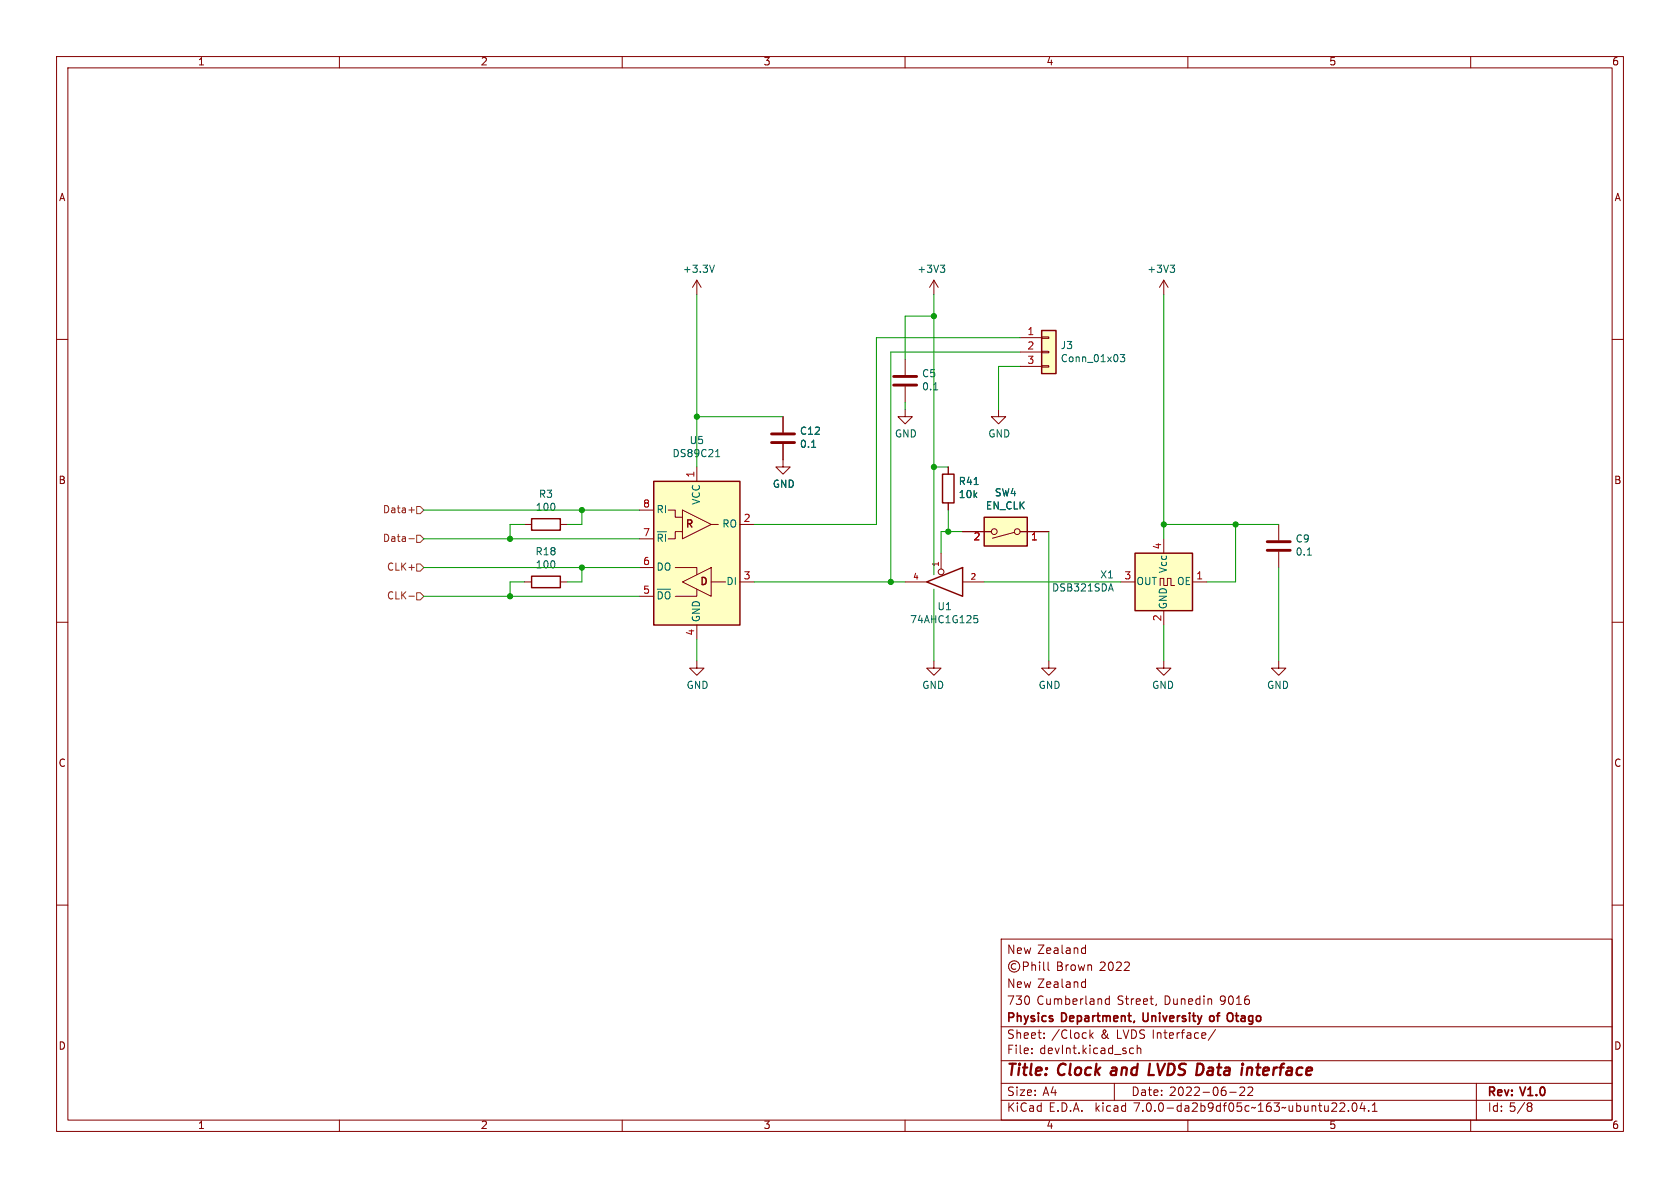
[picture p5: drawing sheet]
<svg xmlns="http://www.w3.org/2000/svg" width="297mm" height="210mm" viewBox="0 0 297 210" stroke-linecap="round" stroke-linejoin="round" font-family="sans-serif">
<g fill="none" stroke="#840000" stroke-width=".18">
<path d="M10 10h277v190h-277zM12 12h273v186h-273zM60 10v2M110 10v2M160 10v2M210 10v2M260 10v2M10 60h2M123.2 49.5v2.6M123.2 49.5l-.8 1.3M123.2 49.5l.8 1.3M165.1 49.5l.8 1.3"/>
<path d="M165.1 49.5v2.6M165.1 49.5l-.8 1.3M180.3 59.7h3.8M184.1 59.6h1.3v.2h-1.3zM205.7 49.5l.8 1.3M205.7 49.5v2.6M205.7 49.5l-.7 1.3M285 60h2M138.4 78.5v4.1h1.3l-1.3 1.2-1.2-1.2h1.2M138.4 73.7v2.8M160 72.4v1.3h1.3l-1.3 1.2-1.3-1.2h1.3M160 63.5v2.8"/>
<path d="M160 68.3v2.8M176.5 72.4v1.3h1.3l-1.3 1.2-1.2-1.2h1.2M180.3 62.2h3.8M180.3 64.8h3.8M184.1 64.6h1.3v.3h-1.3zM184.1 62.1h1.3v.3h-1.3zM92.7 92.7h1.3M99.1 92.7h1.2M113 95.3h2.6M113 90.2h2.6M118.1 90.2h1.3v1.2h1.2M120.6 94h-1.2v1.3h-1.3"/>
<path d="M120.6 90.2l5.1 2.5-5.1 2.6zM123.2 82.6v2.5M125.7 92.7h1.3M130.8 92.7h2.5M166.4 97.8v2.8M167.6 82.6v1.2M167.6 88.9v1.3M170.2 94h5.1M179.3 94.1l-3.9 1M180.3 94h5.1M205.7 95.3v2.5M226.1 92.7v2.8"/>
<path d="M226.1 97.5v2.8M10 110h2M92.7 102.9h1.3M99.1 102.9h1.2M113 105.4h2.6M113 100.3h2.6M119.4 100.3h3.8v1.3M120.6 102.9l5.1-2.6v5.1zM123.2 104.1v1.3h-3.8M123.2 116.8v1.3h1.3l-1.3 1.3-1.3-1.3h1.3M123.2 110.5v2.5M125.7 102.9h2.6"/>
<path d="M130.8 102.9h2.5M160 102.9h3.8M165.1 116.8v1.3h-1.3l1.3 1.3 1.3-1.3h-1.3M170.2 102.9h3.8M185.4 116.8v1.3h1.3l-1.3 1.3-1.3-1.3h1.3M198.1 102.9h2.6M205.1 103.5v-1.3h.6v1.3h.7v-1.3h.6v1.3h.6M205.7 116.8v1.3h-1.2l1.2 1.3 1.3-1.3h-1.3M205.7 108v2.5M210.8 102.9h2.6M226.1 116.8v1.3h-1.3l1.3 1.3 1.2-1.3h-1.2M285 110h2"/>
<path d="M10 160h2M285 160h2M177 166h108v32h-108zM179.6 170.4a.52 .52 0 0 0-.8 .4 .52 .52 0 0 0 .8 .5M180.9 170.8h.7l.2-.2-.1-.4-.2-.1h-.6v1.5M182.4 170.1v1.5M182.4 170.7l.2-.1h.4l.1 1M183.8 170.1v.1M183.8 170.6v1M184.5 170.1v1.2l.2 .3M185.3 170.1v1.2l.2 .3M191.5 173.6h.4"/>
<path d="M191.5 167.6h.4M191.9 167.1v1.5M191.9 173.1v1.5M191.9 174.5l-.4 .1M191.9 168.5l-.4 .1M196.1 176.1v1.5M196.1 176.6h-.4l-.3 .2v.5l.1 .2h.6M204.4 177.5l-.1 .3M60 198v2M110 198v2M160 198v2M177 194.5h108"/>
<path d="M177 191.5h108M177 187.5h108M177 181.5h108M182.4 186.1v.2M182.4 185.3v.2M184.6 183.4v.2M184.6 182.6v.2M192.7 182.1v1.5M192.8 183l.5 .6M193.3 182.6l-.6 .5M197 191.5v3M199.8 186.2h.6"/>
<path d="M199.8 185.3h.6M201 185.4l.3-.1h.3l.1 1M201 184.8v1.5M210 198v2M214.9 182l-1.3 1.9M217.4 193.1h1.1M219.2 192.3l.6-.1 .2 .1v.3l-.9 1.1h.9M220.6 192.3l.6-.1 .2 .1 .1 .3-1 1.1h1M236.9 195.1l.6-.1 .2 .1v.3l-.9 1.1h.9M238.4 196.3v.2M239.2 195h.2a.81 .81 0 0 1 .6 .6 .81 .81 0 0 1-.3 .8l-.2 .1a.81 .81 0 0 1-.6-.7 .81 .81 0 0 1 .3-.8zM240.8 194.9l-.3 1.1h.9"/>
<path d="M241.2 195.5v1M242 196.3v.2M242.6 196.5h.9M242.6 195.4l.4-.4v1.5M260 198v2M261 191.5v6.5M270.3 195.6h.2M270.5 195.6l.3 .1v.5l-.3 .3h-.2M270.5 195l.3 .2-.3 .4"/>
<circle cx="175.8" cy="94" r=".51"/>
<circle cx="179.8" cy="94" r=".51"/>
<circle cx="166.4" cy="101.1" r=".51"/>
<circle cx="179.3" cy="170.8" r="1"/>
</g>
<path d="M203 190h1M220.6 188.7l-.2 1.3M221.3 188.8a.57 .57 0 0 0-.8 .1" fill="none" stroke="#840000" stroke-width=".4"/>
<path d="M214.3 179.6h-.3l-.2 .2 .1 .6 .4 .2M217.3 179.1h.3l.3 .2M217.9 180.3l-.3 .3h-.3" fill="none" stroke="#840000" stroke-width=".3"/>
<g fill="none" stroke="#006464" stroke-width=".18">
<path d="M126.3 46.9l-.4 1.2M166.2 46.9h.8l-.4 .5M166.8 47.4l.2 .2v.3l-.2 .2M206.9 46.9h.8l-.5 .5M207.4 47.4l.3 .2v.3l-.3 .2M126.8 79.6l.1-.1v1.2M143.5 79.1h.7M165.1 68.9h.7M198 62.7h.8l-.4 .5 .4 .1v.5l-.2 .1-.6-.1M116.2 94h1.6M117.1 94.9l-.1-.4-.6-.1v1.3M117.7 94.4v1.3"/>
<path d="M126.5 80.7h.7M231.1 98.1h.7M116.2 104.2h2.4M117.1 105.2l-.2-.5-.5-.1v1.3M117.6 105a.42 .42 0 0 1 .4-.4 .42 .42 0 0 1 .4 .4M172.2 108.8h.6M172.3 109.3h.3l.3 .2-.1 .5-.5 .1M196.4 103.2l.4 1.3"/>
</g>
<path d="M184.1 58.4h2.6v7.6h-2.6zM94 91.7h5.1v2h-5.1zM115.6 85.1h15.2v25.4h-15.2zM166.6 83.8h2.1v5.1h-2.1zM174 91.4h7.6v5.1h-7.6zM200.7 97.8h10.1v10.2h-10.1zM94 101.9h5.1v2h-5.1zM163.8 102.9l6.4-2.6v5.1z" fill="none" stroke="#840000" stroke-width=".25"/>
<path d="M136.4 78.2h4.1M136.4 76.7h4.1M158 68.1h4.1M158 66.5h4.1M224 97.3h4.1M224 95.8h4.1" fill="none" stroke="#840000" stroke-width=".51"/>
<g fill="#ffffc2" stroke="#ffffc2" stroke-width=".18">
<path d="M115.6 85.1h15.2v25.4h-15.2z"/>
<path d="M184.1 58.4h2.6v7.6h-2.6z"/>
<path d="M174 91.4h7.6v5.1h-7.6z"/>
<path d="M200.7 97.8h10.1v10.2h-10.1z"/>
</g>
<path d="M72.3 95.2h1M72.3 90.2h1M73.7 94.6h.6l.6 .7-.6 .6h-.6zM73.7 99.7h.6l.6 .6-.6 .7h-.6zM73.7 89.5h.6l.6 .7-.6 .6h-.6zM72.3 105.4h1M73.7 104.8h.6l.6 .6-.6 .6h-.6z" fill="none" stroke="#725600" stroke-width=".18"/>
<g fill="none" stroke="#009600" stroke-width=".18">
<path d="M123.2 52.1v30.5M165.1 52.1v49.5M165.1 55.9h-5.1v7.6M180.3 59.7h-25.4v33h-21.6M205.7 52.1v43.2M123.2 73.7h15.2M160 71.1v1.3M180.3 64.8h-3.8v7.6M180.3 62.2h-22.8v40.7M74.9 90.2h38.1M74.9 95.3h38.1M92.7 92.7h-2.5v2.6"/>
<path d="M102.9 90.2v2.5h-2.6M165.1 82.6h2.5M167.6 90.2v3.8M170.2 94h-3.8v3.8M185.4 94v22.8M205.7 92.7h20.4M218.4 92.7v10.2h-5M74.9 105.4h38.1M74.9 100.3h38.1M92.7 102.9h-2.5v2.5M102.9 100.3v2.6h-2.6M123.2 113v3.8"/>
<path d="M133.3 102.9h26.7M165.1 104.1v12.7M174 102.9h24.1M205.7 110.5v6.3M226.1 100.3v16.5"/>
</g>
<g fill="#009600" stroke="#009600" stroke-width=".18">
<circle cx="165.1" cy="55.9" r=".46"/>
<circle cx="157.5" cy="102.9" r=".46"/>
<circle cx="165.1" cy="82.6" r=".46"/>
<circle cx="102.9" cy="90.2" r=".46"/>
<circle cx="102.9" cy="100.3" r=".46"/>
<circle cx="90.2" cy="105.4" r=".46"/>
<circle cx="90.2" cy="95.3" r=".46"/>
<circle cx="123.2" cy="73.7" r=".46"/>
<circle cx="205.7" cy="92.7" r=".46"/>
<circle cx="167.6" cy="94" r=".46"/>
<circle cx="218.4" cy="92.7" r=".46"/>
</g>
<g font-size="2.8" fill="#840000">
<text x="178" y="190.8">Title:</text>
<text x="187.1" y="190.8">Clock</text>
<text x="197.1" y="190.8">and</text>
<text x="204.4" y="190.8">LVDS Data</text>
<text x="222" y="190.8">interface</text>
</g>
<g font-size="2.1" fill="#840000">
<text x="178" y="168.9">New Zealand</text>
<text x="186.7" y="171.9">Brown</text>
<text x="194.4" y="171.9">2022</text>
<text x="178" y="177.9">730</text>
<text x="178" y="174.9">New Zealand</text>
<text x="183.3" y="177.9">Cumberland</text>
<text x="197.5" y="177.9">Street,</text>
<text x="205.9" y="177.9">Dunedin</text>
<text x="215.8" y="177.9">9016</text>
<text x="178" y="183.9">Sheet:</text>
<text x="178" y="181.1">Physics</text>
<text x="185.9" y="183.9">/Clock</text>
<text x="187.8" y="181.1">Department,</text>
<text x="194.6" y="183.9">&amp; LVDS Interface/</text>
<text x="202.6" y="181.1">University</text>
<text x="214.9" y="181.1">of</text>
<text x="218.5" y="181.1">Otago</text>
<text x="178" y="186.6">File:</text>
<text x="183.8" y="186.6">devInt.kicad_sch</text>
<text x="178" y="196.8">KiCad</text>
<text x="178" y="194">Size:</text>
<text x="184.3" y="194">A4</text>
<text x="185.4" y="196.8">E.D.A.</text>
<text x="193.7" y="196.8">kicad</text>
<text x="200" y="194">Date:</text>
<text x="200.6" y="196.8">7.0.0-da2b9df05c~163~ubuntu22.04.1</text>
<text x="206.7" y="194">2022-06-22</text>
<text x="263" y="194.2">Rev:</text>
<text x="263" y="196.8">Id: 5/8</text>
<text x="269" y="194.2">V1.0</text>
</g>
<g font-size="1.8" fill="#840000">
<text x="35" y="11.8">1</text>
<text x="85" y="11.8">2</text>
<text x="135" y="11.8">3</text>
<text x="185" y="11.8">4</text>
<text x="235" y="11.8">5</text>
<text x="285" y="11.8">6</text>
<text x="10.4" y="35.8">A</text>
<text x="285.4" y="35.8">A</text>
<text x="10.3" y="85.8">B</text>
<text x="285.3" y="85.8">B</text>
<text x="121.1" y="93.7">R</text>
<text x="123.6" y="103.8">D</text>
<text x="10.3" y="135.8">C</text>
<text x="285.3" y="135.8">C</text>
<text x="10.3" y="185.8">D</text>
<text x="285.3" y="185.8">D</text>
<text x="35" y="199.8">1</text>
<text x="85" y="199.8">2</text>
<text x="135" y="199.8">3</text>
<text x="185" y="199.8">4</text>
<text x="235" y="199.8">5</text>
<text x="285" y="199.8">6</text>
</g>
<g font-size="1.8" fill="#006464">
<text x="120.7" y="48.5">+3.3V</text>
<text x="162.1" y="48.5">+3V3</text>
<text x="202.8" y="48.5">+3V3</text>
<text x="187.5" y="62">J3</text>
<text x="187.5" y="64.3">Conn_01x03</text>
<text x="162.9" y="67">C5</text>
<text x="162.9" y="69.3">0.1</text>
<text x="141.4" y="77.1">C12</text>
<text x="158.1" y="77.6">GND</text>
<text x="174.7" y="77.6">GND</text>
<text x="118.8" y="81.1">DS89C21</text>
<text x="121.9" y="78.8">U5</text>
<text x="141.4" y="79.4">0.1</text>
<text x="95.2" y="88.3">R3</text>
<text x="124" y="89.4" transform="rotate(-90 124 89.4)">VCC</text>
<text x="136.6" y="86.5">GND</text>
<text x="169.4" y="86">R41</text>
<text x="169.4" y="88.3">10k</text>
<text x="175.8" y="88">SW4</text>
<text x="94.6" y="90.6">100</text>
<text x="116.1" y="91">RI</text>
<text x="127.6" y="93.5">RO</text>
<text x="174.2" y="90.3">EN_CLK</text>
<text x="94.6" y="98.4">R18</text>
<text x="94.6" y="100.7">100</text>
<text x="116.1" y="101.2">DO</text>
<text x="116.1" y="96.7">~{RI}</text>
<text x="206.6" y="101.4" transform="rotate(-90 206.6 101.4)">Vcc</text>
<text x="229" y="96.2">C9</text>
<text x="229" y="98.5">0.1</text>
<text x="116.1" y="106.8">~{DO}</text>
<text x="128.3" y="103.7">DI</text>
<text x="185.9" y="104.8">DSB321SDA</text>
<text x="194.4" y="102.5">X1</text>
<text x="200.9" y="103.7">OUT</text>
<text x="206.6" y="107.7" transform="rotate(-90 206.6 107.7)">GND</text>
<text x="208" y="103.7">OE</text>
<text x="124" y="110" transform="rotate(-90 124 110)">GND</text>
<text x="160.8" y="110.5">74AHC1G125</text>
<text x="165.7" y="108.1">U1</text>
<text x="121.3" y="122.1">GND</text>
<text x="163" y="122.1">GND</text>
<text x="183.5" y="122.1">GND</text>
<text x="203.6" y="122.1">GND</text>
<text x="223.9" y="122.1">GND</text>
</g>
<g font-size="1.8" fill="#a90000">
<text x="181.6" y="59.4">1</text>
<text x="181.6" y="62">2</text>
<text x="181.6" y="64.5">3</text>
<text x="113.6" y="89.9">8</text>
<text x="122.9" y="84.5" transform="rotate(-90 122.9 84.5)">1</text>
<text x="113.6" y="95">7</text>
<text x="131.4" y="92.5">2</text>
<text x="172.1" y="95.9">2</text>
<text x="182.2" y="95.9">1</text>
<text x="113.6" y="100.1">6</text>
<text x="205.5" y="97.2" transform="rotate(-90 205.5 97.2)">4</text>
<text x="113.6" y="105.2">5</text>
<text x="131.4" y="102.6">3</text>
<text x="198.7" y="102.6">3</text>
<text x="211.4" y="102.6">1</text>
<text x="122.9" y="112.4" transform="rotate(-90 122.9 112.4)">4</text>
<text x="205.5" y="109.9" transform="rotate(-90 205.5 109.9)">2</text>
</g>
<g font-size="1.8" fill="#725600">
<text x="67.6" y="91">Data+</text>
<text x="67.6" y="96.1">Data-</text>
<text x="68.3" y="101.2">CLK+</text>
<text x="68.3" y="106.2">CLK-</text>
</g>
<g font-size="1.4" fill="#a90000">
<text x="166.1" y="100.3" transform="rotate(-90 166.1 100.3)">1</text>
<text x="161.4" y="102.6">4</text>
<text x="171.5" y="102.6">2</text>
</g>
</svg>
